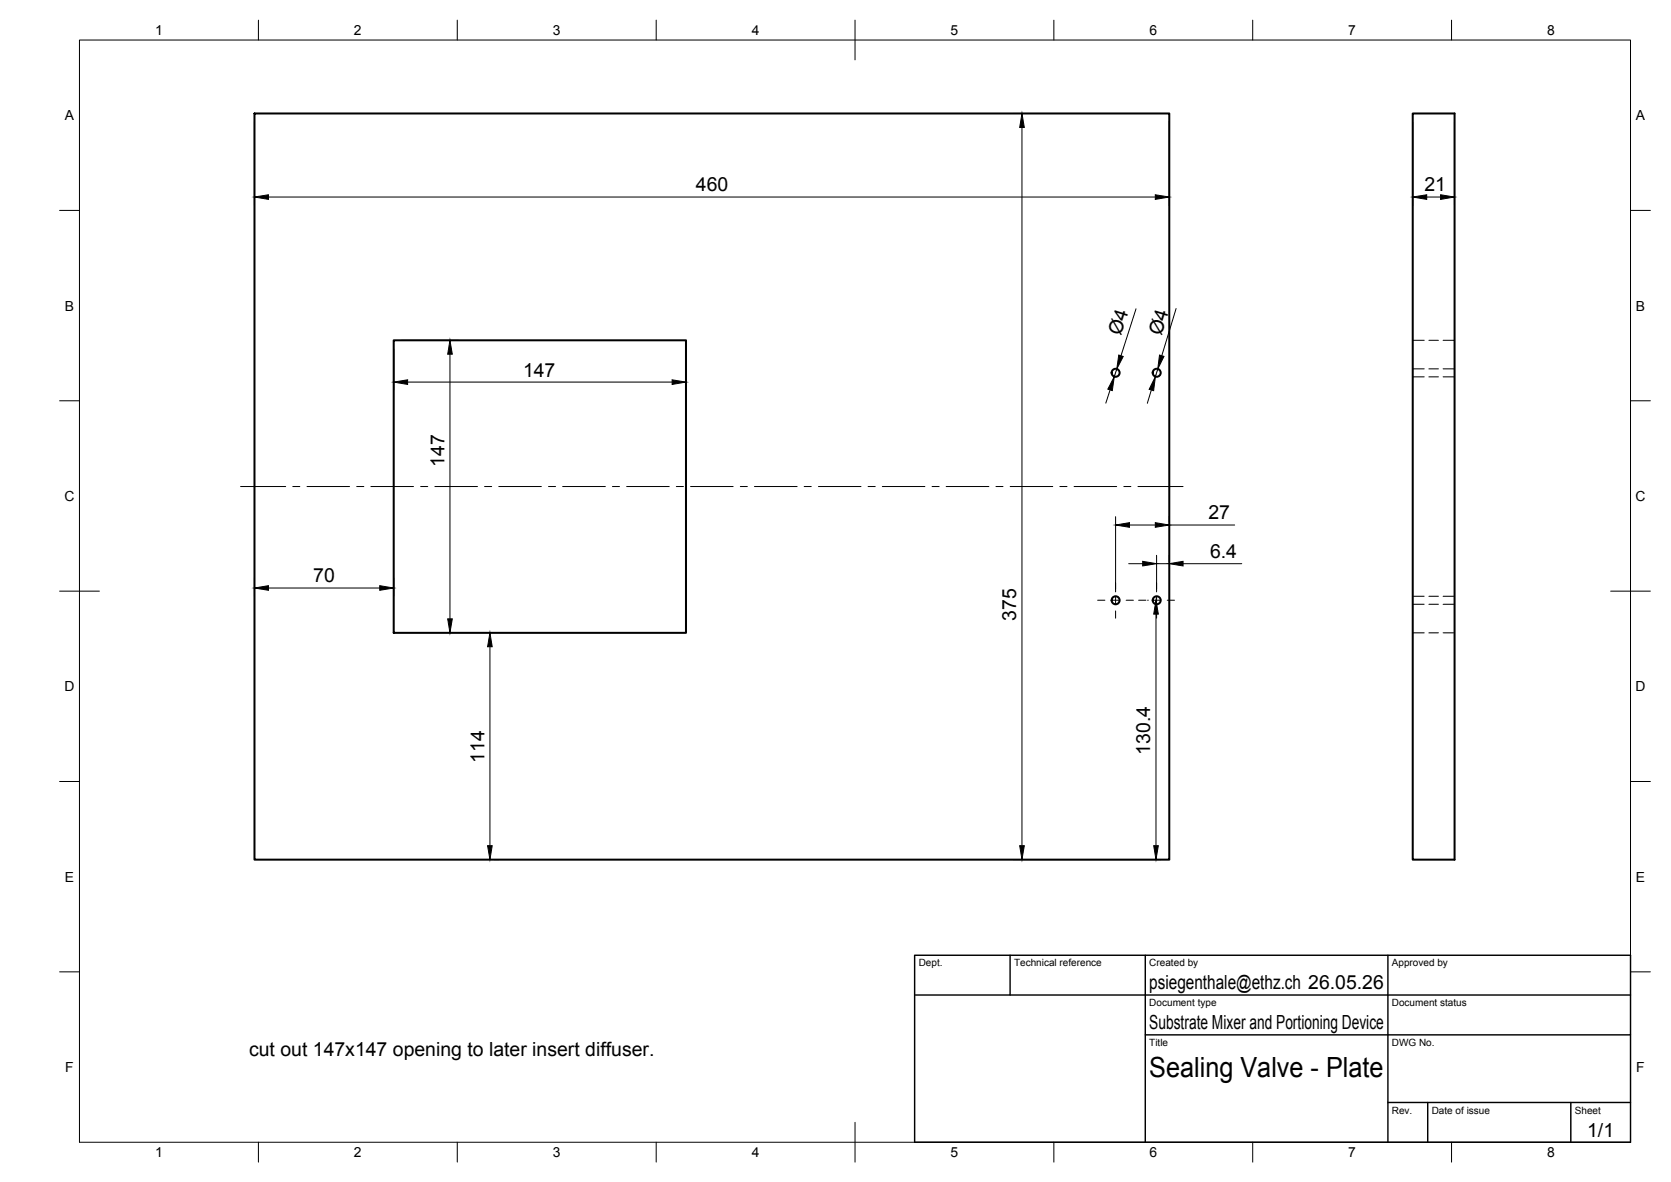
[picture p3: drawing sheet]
<svg xmlns="http://www.w3.org/2000/svg" width="420mm" height="297mm" viewBox="0 0 420 297" stroke-linecap="round" stroke-linejoin="round" font-family="sans-serif">
<g fill="none" stroke="#000" stroke-width=".51">
<path d="M64 28.5h230v187.5h-230zM355.2 28.5h10.5v187.5h-10.5zM99 85.5h73.5v73.5h-73.5z"/>
<circle cx="280.5" cy="93.7" r="1.01"/>
<circle cx="290.8" cy="93.7" r="1.01"/>
<circle cx="280.5" cy="150.9" r="1.01"/>
<circle cx="290.8" cy="150.9" r="1.01"/>
</g>
<g fill="none" stroke="#000" stroke-width=".25">
<path d="M20 10.1h390v276.9h-390zM65 5.1v5M115 5.1v5M165 5.1v5M215 5.1v10M265 5.1v5M315 5.1v5M365 5.1v5M64 30.6v21M254.9 28.5h37M257 32v180.5M294 30.6v21"/>
<path d="M355.2 30.6v21M365.7 30.6v21M15 52.9h5M67.5 49.5h223M358.7 49.5h3.5M410 52.9h5M285.6 77.6l-3.7 11.8M295.7 77.5l-3.6 11.9M99 87.6v10.5M101.1 85.5h14.1M102.5 96h66.5M113.1 89v66.5"/>
<path d="M172.5 87.6v10.5M279.1 98l-1.1 3.3M280.8 92.7l-.6 1.9M289.5 98l-1 3.4M291.1 92.7l-.6 1.9M355.2 85.5h2.9M355.2 94.7h2.9M355.2 92.7h2.9M359.3 85.5h2.4M359.3 94.7h2.4M359.3 92.7h2.4M362.9 85.5h2.8"/>
<path d="M362.9 94.7h2.8M362.9 92.7h2.8M15 100.7h5M410 100.7h5M60.5 122.3h11.3M73.6 122.3h1.8M77.2 122.3h10.7M89.7 122.3h1.8M93.3 122.3h10.7M105.8 122.3h1.7M109.3 122.3h10.8M121.8 122.3h1.8"/>
<path d="M125.4 122.3h10.7M137.9 122.3h1.8M141.5 122.3h10.7M154 122.3h1.8M157.6 122.3h10.7M170.1 122.3h1.8M173.6 122.3h10.7M186.1 122.3h1.8M189.7 122.3h10.7M202.2 122.3h1.8M205.8 122.3h10.7M218.3 122.3h1.8"/>
<path d="M221.8 122.3h10.8M234.4 122.3h1.7M237.9 122.3h10.7M250.4 122.3h1.8M254 122.3h10.7M266.5 122.3h1.8M270.1 122.3h10.7M280.5 129.8v18.9M282.6 122.3h1.8M284 131.9h6.5M286.1 122.3h11.4M290.8 139.6v9.1"/>
<path d="M294 129.8v1.3M294 139.6v1.5M294 131.9h16.5M15 148.6h10M64 145.1v4.8M67.5 147.8h28M99 145.1v4.8M101.1 159h14.1M124.2 159h1.1M276 150.8h1.8M279.6 150.8h1.8M280.5 150v1.7"/>
<path d="M280.5 153.5v1.8M283.2 150.8h1.8M283.8 141.7h3.5M286.3 150.8h1.8M288.6 150.8h.1M289.9 150.8h1.8M290.7 154.3v58.2M290.8 150v1.7M290.8 153.5v1.8M290.8 141.7h3.2M293.5 150.8h1.8M297.5 141.7h14.7"/>
<path d="M355.2 159h2.9M355.2 151.9h2.9M355.2 149.8h2.9M359.3 159h2.4M359.3 151.9h2.4M359.3 149.8h2.4M362.9 159h2.8M362.9 151.9h2.8M362.9 149.8h2.8M405 148.6h10M123.2 162.5v50M15 196.4h5"/>
<path d="M410 196.4h5M124.2 216h1.1M254.9 216h37M15 244.2h5M410 244.2h5M65 287v5M115 287v5M165 287v5M215 282.1v9.9M265 287v5M315 287v5M365 287v5"/>
</g>
<path d="M230 240.1h180v46.9h-180zM230 250h180M254 240.1v9.9M288 240.1v46.9M349 240.1v46.9M288 260.1h122M349 277.1h61M359 277.1v9.9M395 277.1v9.9" fill="none" stroke="#000" stroke-width=".36"/>
<g fill="#000" stroke="#000" stroke-width=".25">
<path d="M257 28.5l.6 3.5h-1.2zM64 49.5l3.5-.6v1.2zM290.5 48.9l3.5 .6-3.5 .6zM355.2 49.5l3.5-.6v1.2zM362.2 48.9l3.5 .6-3.5 .6zM99 96l3.5-.6v1.2zM113.1 85.5l.6 3.5h-1.1zM169 95.4l3.5 .6-3.5 .6zM280.2 94.6l-.5 3.6-1.1-.4zM281.3 89.2l1.1 .4-1.6 3.1zM290.5 94.6l-.4 3.6-1.2-.4zM291.5 89.2l1.2 .4-1.6 3.1z"/>
<path d="M280.5 131.9l3.5-.6v1.2zM290.5 131.3l3.5 .6-3.5 .6zM64 147.8l3.5-.6v1.1zM95.5 147.2l3.5 .6-3.5 .5zM112.6 155.5h1.1l-.6 3.5zM287.3 141.1l3.5 .6-3.5 .5zM290.7 150.8l.6 3.5h-1.2zM294 141.7l3.5-.6v1.1zM123.2 159l.6 3.5h-1.2zM122.6 212.5h1.2l-.6 3.5zM256.4 212.5h1.2l-.6 3.5zM290.1 212.5h1.2l-.6 3.5z"/>
</g>
<text font-size="7" x="289" y="270.6">Sealing Valve - Plate</text>
<g font-size="4.9">
<text x="175" y="48.1">460</text>
<text x="358.1" y="48.1">21</text>
<text x="281.8" y="84.5" transform="rotate(-72 281.8 84.5)">Ø4</text>
<text x="292" y="84.4" transform="rotate(-73 292 84.4)">Ø4</text>
<text x="131.5" y="94.6">147</text>
<text x="111.7" y="117.3" transform="rotate(-90 111.7 117.3)">147</text>
<text x="303.8" y="130.5">27</text>
<text x="304.2" y="140.2">6.4</text>
<text x="78.8" y="146.3">70</text>
<text x="255.5" y="156.1" transform="rotate(-90 255.5 156.1)">375</text>
<text x="121.8" y="191.7" transform="rotate(-90 121.8 191.7)">114</text>
<text x="289.2" y="189.7" transform="rotate(-90 289.2 189.7)">130.4</text>
<text x="289" y="248.5">psiegenthale@ethz.ch 26.05.26</text>
<text x="289" y="258.6">Substrate Mixer and Portioning Device</text>
<text x="62.6" y="265.3">cut out 147x147 opening to later insert diffuser.</text>
<text x="399.1" y="285.7">1/1</text>
</g>
<g font-size="3.5">
<text x="39" y="8.8">1</text>
<text x="89" y="8.8">2</text>
<text x="139" y="8.8">3</text>
<text x="189" y="8.8">4</text>
<text x="239" y="8.8">5</text>
<text x="289" y="8.8">6</text>
<text x="339" y="8.8">7</text>
<text x="389" y="8.8">8</text>
<text x="16.3" y="30.2">A</text>
<text x="411.3" y="30.2">A</text>
<text x="16.3" y="78">B</text>
<text x="411.3" y="78">B</text>
<text x="16.2" y="125.9">C</text>
<text x="411.2" y="125.9">C</text>
<text x="16.2" y="173.7">D</text>
<text x="411.2" y="173.7">D</text>
<text x="16.3" y="221.6">E</text>
<text x="411.3" y="221.6">E</text>
<text x="16.4" y="269.4">F</text>
<text x="411.4" y="269.4">F</text>
<text x="39" y="290.8">1</text>
<text x="89" y="290.8">2</text>
<text x="139" y="290.8">3</text>
<text x="189" y="290.8">4</text>
<text x="239" y="290.8">5</text>
<text x="289" y="290.8">6</text>
<text x="339" y="290.8">7</text>
<text x="389" y="290.8">8</text>
</g>
<g font-size="2.5">
<text x="231" y="242.9">Dept.</text>
<text x="255" y="242.9">Technical reference</text>
<text x="289" y="242.9">Created by</text>
<text x="350" y="242.9">Approved by</text>
<text x="289" y="252.8">Document type</text>
<text x="350" y="252.8">Document status</text>
<text x="289" y="262.9">Title</text>
<text x="350" y="262.9">DWG No.</text>
<text x="350" y="279.9">Rev.</text>
<text x="360" y="279.9">Date of issue</text>
<text x="396" y="279.9">Sheet</text>
</g>
</svg>
